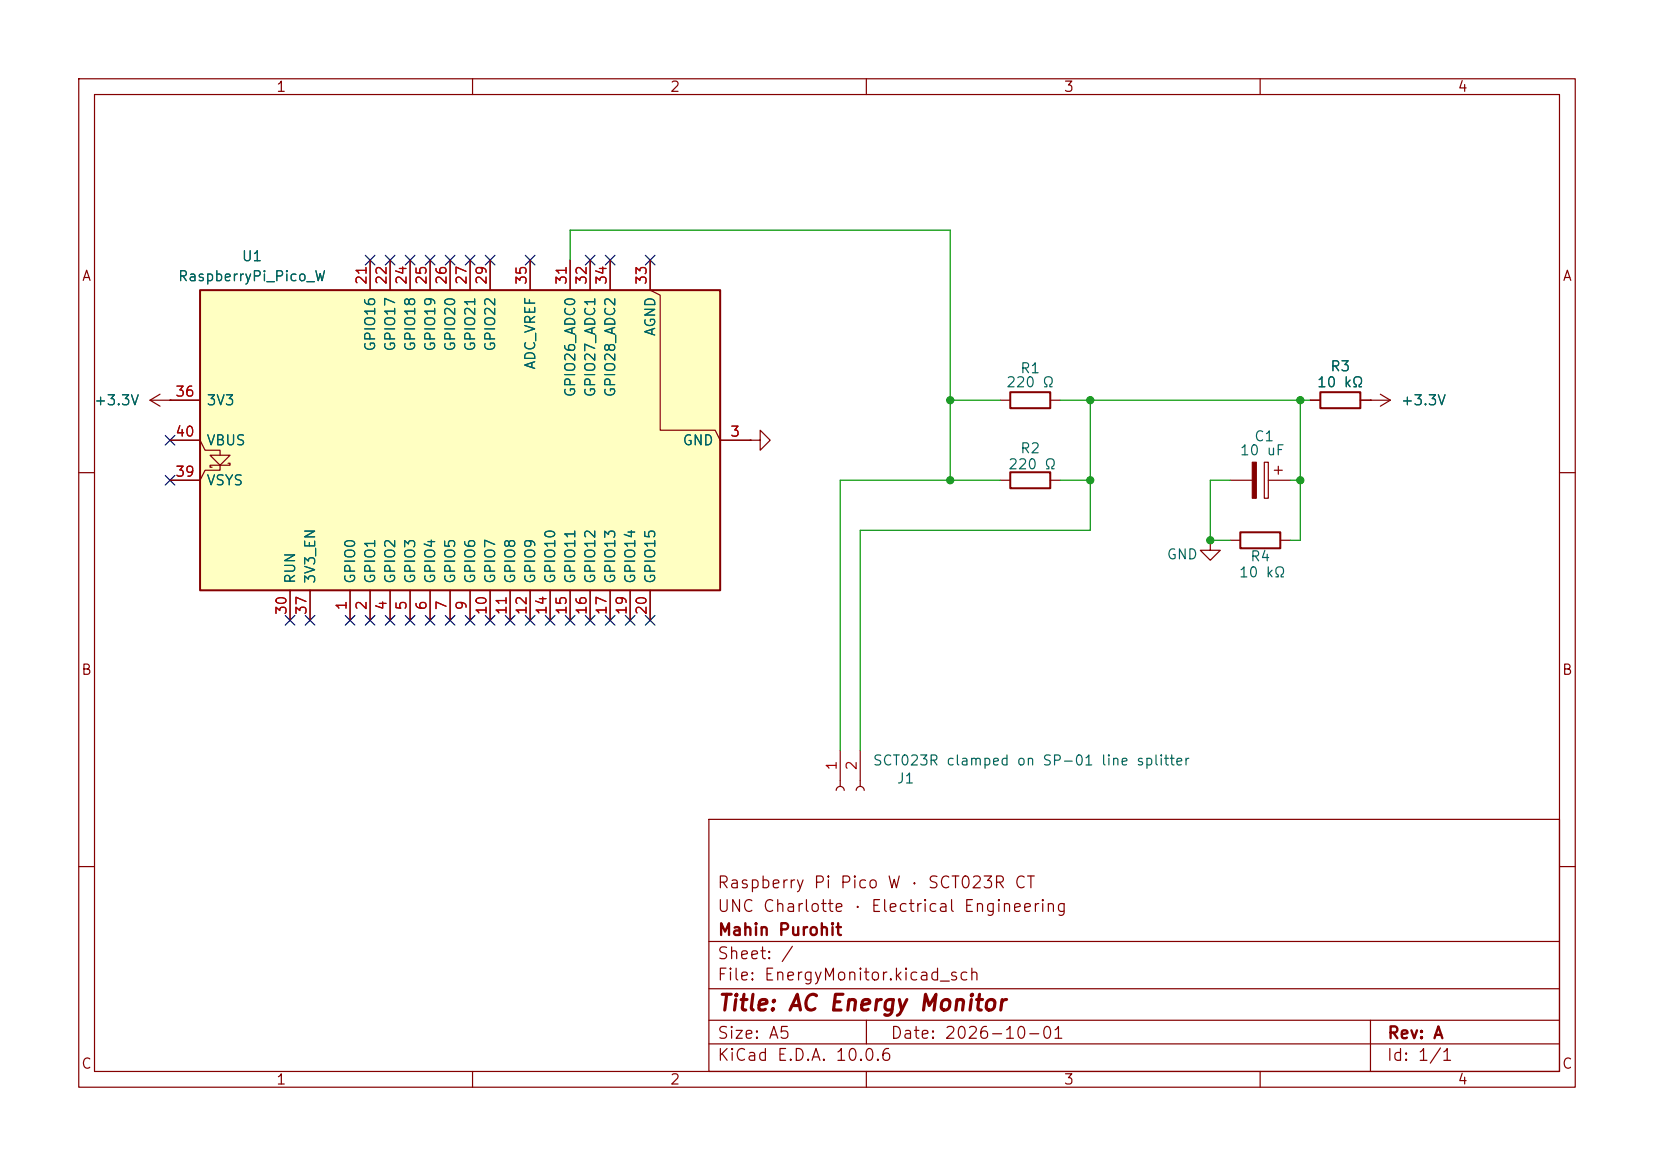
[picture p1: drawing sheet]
(kicad_sch
 (version 20260306)
 (generator "eeschema")
 (generator_version "10.0")
 (paper "A5")
 (title_block
  (title "AC Energy Monitor")
  (date "2026-10-01")
  (rev "A")
  (company "Mahin Purohit")
  (comment 1 "UNC Charlotte · Electrical Engineering")
  (comment 2 "Raspberry Pi Pico W · SCT023R CT "))
 (lib_symbols
  (symbol "Connector:Conn_01x02_Socket"
   (pin_names
    (offset 1.016) (hide yes)) (exclude_from_sim no) (in_bom yes) (on_board yes)
   (in_pos_files yes)
   (duplicate_pin_numbers_are_jumpers no)
   (property "Reference" "J" (at 0 2.54 0) (show_name no) (do_not_autoplace no) (effects (font (size 1.27 1.27))))
   (property "Value" "Conn_01x02_Socket" (at 0 -5.08 0) (show_name no) (do_not_autoplace no) (effects (font (size 1.27 1.27))))
   (property "Footprint" "" (at 0 0 0) (show_name no) (do_not_autoplace no) (hide yes) (effects (font (size 1.27 1.27))))
   (property "Datasheet" "" (at 0 0 0) (show_name no) (do_not_autoplace no) (hide yes) (effects (font (size 1.27 1.27))))
   (property "Description" "Generic connector, single row, 01x02, script generated" (at 0 0 0) (show_name no) (do_not_autoplace no) (hide yes) (effects (font (size 1.27 1.27))))
   (property "ki_locked" "" (at 0 0 0) (show_name no) (do_not_autoplace no) (effects (font (size 1.27 1.27))))
   (symbol "Conn_01x02_Socket_1_1"
    (polyline (pts (xy -1.27 0) (xy -0.508 0)) (stroke (width 0.1524) (type default)) (fill (type none)))
    (polyline (pts (xy -1.27 -2.54) (xy -0.508 -2.54)) (stroke (width 0.1524) (type default)) (fill (type none)))
    (arc (start 0 -0.508) (mid -0.5058 0) (end 0 0.508) (stroke (width 0.1524) (type default)) (fill (type none)))
    (arc (start 0 -3.048) (mid -0.5058 -2.54) (end 0 -2.032) (stroke (width 0.1524) (type default)) (fill (type none)))
    (pin passive line (at -5.08 0 0) (length 3.81) (name "Pin_1" (effects (font (size 1.27 1.27)))) (number "1" (effects (font (size 1.27 1.27)))))
    (pin passive line (at -5.08 -2.54 0) (length 3.81) (name "Pin_2" (effects (font (size 1.27 1.27)))) (number "2" (effects (font (size 1.27 1.27))))))
   (embedded_fonts no))
  (symbol "Device:C_Polarized"
   (pin_numbers (hide yes))
   (pin_names
    (offset 0.254)) (exclude_from_sim no) (in_bom yes) (on_board yes)
   (in_pos_files yes)
   (duplicate_pin_numbers_are_jumpers no)
   (property "Reference" "C" (at 0.635 2.54 0) (show_name no) (do_not_autoplace no) (effects (font (size 1.27 1.27)) (justify left)))
   (property "Value" "C_Polarized" (at 0.635 -2.54 0) (show_name no) (do_not_autoplace no) (effects (font (size 1.27 1.27)) (justify left)))
   (property "Footprint" "" (at 0.9652 -3.81 0) (show_name no) (do_not_autoplace no) (hide yes) (effects (font (size 1.27 1.27))))
   (property "Datasheet" "" (at 0 0 0) (show_name no) (do_not_autoplace no) (hide yes) (effects (font (size 1.27 1.27))))
   (property "Description" "Polarized capacitor" (at 0 0 0) (show_name no) (do_not_autoplace no) (hide yes) (effects (font (size 1.27 1.27))))
   (symbol "C_Polarized_0_1"
    (rectangle (start -2.286 0.508) (end 2.286 1.016) (stroke (width 0) (type default)) (fill (type none)))
    (polyline (pts (xy -1.778 2.286) (xy -0.762 2.286)) (stroke (width 0) (type default)) (fill (type none)))
    (polyline (pts (xy -1.27 2.794) (xy -1.27 1.778)) (stroke (width 0) (type default)) (fill (type none)))
    (rectangle (start 2.286 -0.508) (end -2.286 -1.016) (stroke (width 0) (type default)) (fill (type outline))))
   (symbol "C_Polarized_1_1"
    (pin passive line (at 0 3.81 270) (length 2.794) (name "" (effects (font (size 1.27 1.27)))) (number "1" (effects (font (size 1.27 1.27)))))
    (pin passive line (at 0 -3.81 90) (length 2.794) (name "" (effects (font (size 1.27 1.27)))) (number "2" (effects (font (size 1.27 1.27))))))
   (embedded_fonts no))
  (symbol "Device:R"
   (pin_numbers (hide yes))
   (pin_names
    (offset 0)) (exclude_from_sim no) (in_bom yes) (on_board yes)
   (in_pos_files yes)
   (duplicate_pin_numbers_are_jumpers no)
   (property "Reference" "R" (at 2.032 0 90) (show_name no) (do_not_autoplace no) (effects (font (size 1.27 1.27))))
   (property "Value" "R" (at 0 0 90) (show_name no) (do_not_autoplace no) (effects (font (size 1.27 1.27))))
   (property "Footprint" "" (at -1.778 0 90) (show_name no) (do_not_autoplace no) (hide yes) (effects (font (size 1.27 1.27))))
   (property "Datasheet" "" (at 0 0 0) (show_name no) (do_not_autoplace no) (hide yes) (effects (font (size 1.27 1.27))))
   (property "Description" "Resistor" (at 0 0 0) (show_name no) (do_not_autoplace no) (hide yes) (effects (font (size 1.27 1.27))))
   (symbol "R_0_1"
    (rectangle (start -1.016 -2.54) (end 1.016 2.54) (stroke (width 0.254) (type default)) (fill (type none))))
   (symbol "R_1_1"
    (pin passive line (at 0 3.81 270) (length 1.27) (name "" (effects (font (size 1.27 1.27)))) (number "1" (effects (font (size 1.27 1.27)))))
    (pin passive line (at 0 -3.81 90) (length 1.27) (name "" (effects (font (size 1.27 1.27)))) (number "2" (effects (font (size 1.27 1.27))))))
   (embedded_fonts no))
  (symbol "MCU_Module:RaspberryPi_Pico_W"
   (pin_names
    (offset 0.762)) (exclude_from_sim no) (in_bom yes) (on_board yes)
   (in_pos_files yes)
   (duplicate_pin_numbers_are_jumpers no)
   (property "Reference" "A" (at -19.05 35.56 0) (show_name no) (do_not_autoplace no) (effects (font (size 1.27 1.27)) (justify left)))
   (property "Value" "RaspberryPi_Pico_W" (at 7.62 35.56 0) (show_name no) (do_not_autoplace no) (effects (font (size 1.27 1.27)) (justify left)))
   (property "Footprint" "Module:RaspberryPi_Pico_W_SMD_HandSolder" (at 0 -46.99 0) (show_name no) (do_not_autoplace no) (hide yes) (effects (font (size 1.27 1.27))))
   (property "Datasheet" "https://datasheets.raspberrypi.com/picow/pico-w-datasheet.pdf" (at 0 -49.53 0) (show_name no) (do_not_autoplace no) (hide yes) (effects (font (size 1.27 1.27))))
   (property "Description" "Versatile and inexpensive wireless microcontroller module powered by RP2040 dual-core Arm Cortex-M0+ processor up to 133 MHz, 264kB SRAM, 2MB QSPI flash, Infineon CYW43439 2.4GHz 802.11n wireless LAN; also supports Raspberry Pi Pico 2 W" (at 0 -52.07 0) (show_name no) (do_not_autoplace no) (hide yes) (effects (font (size 1.27 1.27))))
   (symbol "RaspberryPi_Pico_W_0_1"
    (rectangle (start -19.05 34.29) (end 19.05 -31.75) (stroke (width 0.254) (type default)) (fill (type background)))
    (polyline (pts (xy -5.08 34.29) (xy -3.81 33.655) (xy -3.81 31.75) (xy -3.175 31.75)) (stroke (width 0) (type default)) (fill (type none)))
    (polyline (pts (xy -3.429 32.766) (xy -3.429 33.02) (xy -3.175 33.02) (xy -3.175 30.48) (xy -2.921 30.48) (xy -2.921 30.734)) (stroke (width 0) (type default)) (fill (type none)))
    (polyline (pts (xy -3.175 31.75) (xy -1.905 33.02) (xy -1.905 30.48) (xy -3.175 31.75)) (stroke (width 0) (type default)) (fill (type none)))
    (polyline (pts (xy 0 34.29) (xy -1.27 33.655) (xy -1.27 31.75) (xy -1.905 31.75)) (stroke (width 0) (type default)) (fill (type none)))
    (polyline (pts (xy 0 -31.75) (xy 1.27 -31.115) (xy 1.27 -24.13) (xy 18.415 -24.13) (xy 19.05 -22.86)) (stroke (width 0) (type default)) (fill (type none))))
   (symbol "RaspberryPi_Pico_W_1_1"
    (pin bidirectional line (at -22.86 15.24 0) (length 3.81) (name "GPIO0" (effects (font (size 1.27 1.27)))) (number "1" (effects (font (size 1.27 1.27))))
    (alternate "I2C0_SDA" bidirectional line)
    (alternate "PWM0_A" output line)
    (alternate "SPI0_RX" input line)
    (alternate "UART0_TX" output line)
    (alternate "USB_OVCUR_DET" input line))
    (pin bidirectional line (at -22.86 12.7 0) (length 3.81) (name "GPIO1" (effects (font (size 1.27 1.27)))) (number "2" (effects (font (size 1.27 1.27))))
    (alternate "I2C0_SCL" bidirectional clock)
    (alternate "PWM0_B" bidirectional line)
    (alternate "UART0_RX" input line)
    (alternate "USB_VBUS_DET" passive line)
    (alternate "~{SPI0_CSn}" bidirectional line))
    (pin power_out line (at 0 -35.56 90) (length 3.81) (name "GND" (effects (font (size 1.27 1.27)))) (number "3" (effects (font (size 1.27 1.27))))
    (alternate "GND_IN" power_in line))
    (pin bidirectional line (at -22.86 10.16 0) (length 3.81) (name "GPIO2" (effects (font (size 1.27 1.27)))) (number "4" (effects (font (size 1.27 1.27))))
    (alternate "I2C1_SDA" bidirectional line)
    (alternate "PWM1_A" output line)
    (alternate "SPI0_SCK" bidirectional clock)
    (alternate "UART0_CTS" input line)
    (alternate "USB_VBUS_EN" output line))
    (pin bidirectional line (at -22.86 7.62 0) (length 3.81) (name "GPIO3" (effects (font (size 1.27 1.27)))) (number "5" (effects (font (size 1.27 1.27))))
    (alternate "I2C1_SCL" bidirectional clock)
    (alternate "PWM1_B" bidirectional line)
    (alternate "SPI0_TX" output line)
    (alternate "UART0_RTS" output line)
    (alternate "USB_OVCUR_DET" input line))
    (pin bidirectional line (at -22.86 5.08 0) (length 3.81) (name "GPIO4" (effects (font (size 1.27 1.27)))) (number "6" (effects (font (size 1.27 1.27))))
    (alternate "I2C0_SDA" bidirectional line)
    (alternate "PWM2_A" output line)
    (alternate "SPI0_RX" input line)
    (alternate "UART1_TX" output line)
    (alternate "USB_VBUS_DET" input line))
    (pin bidirectional line (at -22.86 2.54 0) (length 3.81) (name "GPIO5" (effects (font (size 1.27 1.27)))) (number "7" (effects (font (size 1.27 1.27))))
    (alternate "I2C0_SCL" bidirectional clock)
    (alternate "PWM2_B" bidirectional line)
    (alternate "UART1_RX" input line)
    (alternate "USB_VBUS_EN" output line)
    (alternate "~{SPI0_CSn}" bidirectional line))
    (pin passive line (at 0 -35.56 90) (length 3.81) (hide yes) (name "GND" (effects (font (size 1.27 1.27)))) (number "8" (effects (font (size 1.27 1.27)))))
    (pin bidirectional line (at -22.86 0 0) (length 3.81) (name "GPIO6" (effects (font (size 1.27 1.27)))) (number "9" (effects (font (size 1.27 1.27))))
    (alternate "I2C1_SDA" bidirectional line)
    (alternate "PWM3_A" output line)
    (alternate "SPI0_SCK" bidirectional clock)
    (alternate "UART1_CTS" input line)
    (alternate "USB_OVCUR_DET" input line))
    (pin bidirectional line (at -22.86 -2.54 0) (length 3.81) (name "GPIO7" (effects (font (size 1.27 1.27)))) (number "10" (effects (font (size 1.27 1.27))))
    (alternate "I2C1_SCL" bidirectional clock)
    (alternate "PWM3_B" bidirectional line)
    (alternate "SPI0_TX" output line)
    (alternate "UART1_RTS" output line)
    (alternate "USB_VBUS_DET" input line))
    (pin bidirectional line (at -22.86 -5.08 0) (length 3.81) (name "GPIO8" (effects (font (size 1.27 1.27)))) (number "11" (effects (font (size 1.27 1.27))))
    (alternate "I2C0_SDA" bidirectional line)
    (alternate "PWM4_A" output line)
    (alternate "SPI1_RX" input line)
    (alternate "UART1_TX" output line)
    (alternate "USB_VBUS_EN" output line))
    (pin bidirectional line (at -22.86 -7.62 0) (length 3.81) (name "GPIO9" (effects (font (size 1.27 1.27)))) (number "12" (effects (font (size 1.27 1.27))))
    (alternate "I2C0_SCL" bidirectional clock)
    (alternate "PWM4_B" bidirectional line)
    (alternate "UART1_RX" input line)
    (alternate "USB_OVCUR_DET" input line)
    (alternate "~{SPI1_CSn}" bidirectional line))
    (pin passive line (at 0 -35.56 90) (length 3.81) (hide yes) (name "GND" (effects (font (size 1.27 1.27)))) (number "13" (effects (font (size 1.27 1.27)))))
    (pin bidirectional line (at -22.86 -10.16 0) (length 3.81) (name "GPIO10" (effects (font (size 1.27 1.27)))) (number "14" (effects (font (size 1.27 1.27))))
    (alternate "I2C1_SDA" bidirectional line)
    (alternate "PWM5_A" output line)
    (alternate "SPI1_SCK" bidirectional clock)
    (alternate "UART1_CTS" input line)
    (alternate "USB_VBUS_DET" input line))
    (pin bidirectional line (at -22.86 -12.7 0) (length 3.81) (name "GPIO11" (effects (font (size 1.27 1.27)))) (number "15" (effects (font (size 1.27 1.27))))
    (alternate "I2C1_SCL" bidirectional clock)
    (alternate "PWM5_B" bidirectional line)
    (alternate "SPI1_TX" output line)
    (alternate "UART1_RTS" output line)
    (alternate "USB_VBUS_EN" output line))
    (pin bidirectional line (at -22.86 -15.24 0) (length 3.81) (name "GPIO12" (effects (font (size 1.27 1.27)))) (number "16" (effects (font (size 1.27 1.27))))
    (alternate "I2C0_SDA" bidirectional line)
    (alternate "PWM6_A" output line)
    (alternate "SPI1_RX" input line)
    (alternate "UART0_TX" output line)
    (alternate "USB_OVCUR_DET" input line))
    (pin bidirectional line (at -22.86 -17.78 0) (length 3.81) (name "GPIO13" (effects (font (size 1.27 1.27)))) (number "17" (effects (font (size 1.27 1.27))))
    (alternate "I2C0_SCL" bidirectional clock)
    (alternate "PWM6_B" bidirectional line)
    (alternate "UART0_RX" input line)
    (alternate "USB_VBUS_DET" input line)
    (alternate "~{SPI1_CSn}" bidirectional line))
    (pin passive line (at 0 -35.56 90) (length 3.81) (hide yes) (name "GND" (effects (font (size 1.27 1.27)))) (number "18" (effects (font (size 1.27 1.27)))))
    (pin bidirectional line (at -22.86 -20.32 0) (length 3.81) (name "GPIO14" (effects (font (size 1.27 1.27)))) (number "19" (effects (font (size 1.27 1.27))))
    (alternate "I2C1_SDA" bidirectional line)
    (alternate "PWM7_A" output line)
    (alternate "SPI1_SCK" bidirectional clock)
    (alternate "UART0_CTS" input line)
    (alternate "USB_VBUS_EN" output line))
    (pin bidirectional line (at -22.86 -22.86 0) (length 3.81) (name "GPIO15" (effects (font (size 1.27 1.27)))) (number "20" (effects (font (size 1.27 1.27))))
    (alternate "I2C1_SCL" bidirectional clock)
    (alternate "PWM7_B" bidirectional line)
    (alternate "SPI1_TX" output line)
    (alternate "UART0_RTS" output line)
    (alternate "USB_OVCUR_DET" input line))
    (pin bidirectional line (at 22.86 12.7 180) (length 3.81) (name "GPIO16" (effects (font (size 1.27 1.27)))) (number "21" (effects (font (size 1.27 1.27))))
    (alternate "I2C0_SDA" bidirectional line)
    (alternate "PWM0_A" output line)
    (alternate "SPI0_RX" input line)
    (alternate "UART0_TX" output line)
    (alternate "USB_VBUS_DET" input line))
    (pin bidirectional line (at 22.86 10.16 180) (length 3.81) (name "GPIO17" (effects (font (size 1.27 1.27)))) (number "22" (effects (font (size 1.27 1.27))))
    (alternate "I2C0_SCL" bidirectional clock)
    (alternate "PWM0_B" bidirectional line)
    (alternate "UART0_RX" input line)
    (alternate "USB_VBUS_EN" output line)
    (alternate "~{SPI0_CSn}" bidirectional line))
    (pin passive line (at 0 -35.56 90) (length 3.81) (hide yes) (name "GND" (effects (font (size 1.27 1.27)))) (number "23" (effects (font (size 1.27 1.27)))))
    (pin bidirectional line (at 22.86 7.62 180) (length 3.81) (name "GPIO18" (effects (font (size 1.27 1.27)))) (number "24" (effects (font (size 1.27 1.27))))
    (alternate "I2C1_SDA" bidirectional line)
    (alternate "PWM1_A" output line)
    (alternate "SPI0_SCK" bidirectional clock)
    (alternate "UART0_CTS" input line)
    (alternate "USB_OVCUR_DET" input line))
    (pin bidirectional line (at 22.86 5.08 180) (length 3.81) (name "GPIO19" (effects (font (size 1.27 1.27)))) (number "25" (effects (font (size 1.27 1.27))))
    (alternate "I2C1_SCL" bidirectional clock)
    (alternate "PWM1_B" bidirectional line)
    (alternate "SPI0_TX" output line)
    (alternate "UART0_RTS" output line)
    (alternate "USB_VBUS_DET" input line))
    (pin bidirectional line (at 22.86 2.54 180) (length 3.81) (name "GPIO20" (effects (font (size 1.27 1.27)))) (number "26" (effects (font (size 1.27 1.27))))
    (alternate "CLOCK_GPIN0" input clock)
    (alternate "I2C0_SDA" bidirectional line)
    (alternate "PWM2_A" output line)
    (alternate "SPI0_RX" input line)
    (alternate "UART1_TX" output line)
    (alternate "USB_VBUS_EN" output line))
    (pin bidirectional line (at 22.86 0 180) (length 3.81) (name "GPIO21" (effects (font (size 1.27 1.27)))) (number "27" (effects (font (size 1.27 1.27))))
    (alternate "CLOCK_GPOUT0" output clock)
    (alternate "I2C0_SCL" bidirectional clock)
    (alternate "PWM2_B" bidirectional line)
    (alternate "UART1_RX" input line)
    (alternate "USB_OVCUR_DET" input line)
    (alternate "~{SPI0_CSn}" bidirectional line))
    (pin passive line (at 0 -35.56 90) (length 3.81) (hide yes) (name "GND" (effects (font (size 1.27 1.27)))) (number "28" (effects (font (size 1.27 1.27)))))
    (pin bidirectional line (at 22.86 -2.54 180) (length 3.81) (name "GPIO22" (effects (font (size 1.27 1.27)))) (number "29" (effects (font (size 1.27 1.27))))
    (alternate "CLOCK_GPIN1" input clock)
    (alternate "I2C1_SDA" bidirectional line)
    (alternate "PWM3_A" output line)
    (alternate "SPI0_SCK" bidirectional clock)
    (alternate "UART1_CTS" input line)
    (alternate "USB_VBUS_DET" input line))
    (pin passive line (at -22.86 22.86 0) (length 3.81) (name "RUN" (effects (font (size 1.27 1.27)))) (number "30" (effects (font (size 1.27 1.27))))
    (alternate "~{RESET}" passive line))
    (pin bidirectional line (at 22.86 -12.7 180) (length 3.81) (name "GPIO26_ADC0" (effects (font (size 1.27 1.27)))) (number "31" (effects (font (size 1.27 1.27))))
    (alternate "ADC0" input line)
    (alternate "GPIO26" bidirectional line)
    (alternate "I2C1_SDA" bidirectional line)
    (alternate "PWM5_A" output line)
    (alternate "SPI1_SCK" bidirectional clock)
    (alternate "UART1_CTS" input line)
    (alternate "USB_VBUS_EN" output line))
    (pin bidirectional line (at 22.86 -15.24 180) (length 3.81) (name "GPIO27_ADC1" (effects (font (size 1.27 1.27)))) (number "32" (effects (font (size 1.27 1.27))))
    (alternate "ADC1" input line)
    (alternate "GPIO27" bidirectional line)
    (alternate "I2C1_SCL" bidirectional clock)
    (alternate "PWM5_B" bidirectional line)
    (alternate "SPI1_TX" output line)
    (alternate "UART1_RTS" output line)
    (alternate "USB_OVCUR_DET" input line))
    (pin power_out line (at 22.86 -22.86 180) (length 3.81) (name "AGND" (effects (font (size 1.27 1.27)))) (number "33" (effects (font (size 1.27 1.27))))
    (alternate "GND" passive line))
    (pin bidirectional line (at 22.86 -17.78 180) (length 3.81) (name "GPIO28_ADC2" (effects (font (size 1.27 1.27)))) (number "34" (effects (font (size 1.27 1.27))))
    (alternate "ADC2" input line)
    (alternate "GPIO28" bidirectional line)
    (alternate "I2C0_SDA" bidirectional line)
    (alternate "PWM6_A" output line)
    (alternate "SPI1_RX" input line)
    (alternate "UART0_TX" output line)
    (alternate "USB_VBUS_DET" input line))
    (pin power_in line (at 22.86 -7.62 180) (length 3.81) (name "ADC_VREF" (effects (font (size 1.27 1.27)))) (number "35" (effects (font (size 1.27 1.27)))))
    (pin power_out line (at 5.08 38.1 270) (length 3.81) (name "3V3" (effects (font (size 1.27 1.27)))) (number "36" (effects (font (size 1.27 1.27)))))
    (pin passive line (at -22.86 20.32 0) (length 3.81) (name "3V3_EN" (effects (font (size 1.27 1.27)))) (number "37" (effects (font (size 1.27 1.27))))
    (alternate "~{3V3_DISABLE}" passive line))
    (pin passive line (at 0 -35.56 90) (length 3.81) (hide yes) (name "GND" (effects (font (size 1.27 1.27)))) (number "38" (effects (font (size 1.27 1.27)))))
    (pin power_in line (at -5.08 38.1 270) (length 3.81) (name "VSYS" (effects (font (size 1.27 1.27)))) (number "39" (effects (font (size 1.27 1.27))))
    (alternate "VSYS_OUT" power_out line))
    (pin power_out line (at 0 38.1 270) (length 3.81) (name "VBUS" (effects (font (size 1.27 1.27)))) (number "40" (effects (font (size 1.27 1.27))))
    (alternate "VBUS_IN" power_in line)))
   (embedded_fonts no))
  (symbol "power:+3.3V"
   (power global)
   (pin_numbers (hide yes))
   (pin_names
    (offset 0) (hide yes)) (exclude_from_sim no) (in_bom yes) (on_board yes)
   (in_pos_files yes)
   (duplicate_pin_numbers_are_jumpers no)
   (property "Reference" "#PWR" (at 0 -3.81 0) (show_name no) (do_not_autoplace no) (hide yes) (effects (font (size 1.27 1.27))))
   (property "Value" "+3.3V" (at 0 3.556 0) (show_name no) (do_not_autoplace no) (effects (font (size 1.27 1.27))))
   (property "Footprint" "" (at 0 0 0) (show_name no) (do_not_autoplace no) (hide yes) (effects (font (size 1.27 1.27))))
   (property "Datasheet" "" (at 0 0 0) (show_name no) (do_not_autoplace no) (hide yes) (effects (font (size 1.27 1.27))))
   (property "Description" "Power symbol creates a global label with name \"+3.3V\"" (at 0 0 0) (show_name no) (do_not_autoplace no) (hide yes) (effects (font (size 1.27 1.27))))
   (symbol "+3.3V_0_1"
    (polyline (pts (xy -0.762 1.27) (xy 0 2.54)) (stroke (width 0) (type default)) (fill (type none)))
    (polyline (pts (xy 0 2.54) (xy 0.762 1.27)) (stroke (width 0) (type default)) (fill (type none)))
    (polyline (pts (xy 0 0) (xy 0 2.54)) (stroke (width 0) (type default)) (fill (type none))))
   (symbol "+3.3V_1_1"
    (pin power_in line (at 0 0 90) (length 0) (name "" (effects (font (size 1.27 1.27)))) (number "1" (effects (font (size 1.27 1.27))))))
   (embedded_fonts no))
  (symbol "power:GND"
   (power global)
   (pin_numbers (hide yes))
   (pin_names
    (offset 0) (hide yes)) (exclude_from_sim no) (in_bom yes) (on_board yes)
   (in_pos_files yes)
   (duplicate_pin_numbers_are_jumpers no)
   (property "Reference" "#PWR" (at 0 -6.35 0) (show_name no) (do_not_autoplace no) (hide yes) (effects (font (size 1.27 1.27))))
   (property "Value" "GND" (at 0 -3.81 0) (show_name no) (do_not_autoplace no) (effects (font (size 1.27 1.27))))
   (property "Footprint" "" (at 0 0 0) (show_name no) (do_not_autoplace no) (hide yes) (effects (font (size 1.27 1.27))))
   (property "Datasheet" "" (at 0 0 0) (show_name no) (do_not_autoplace no) (hide yes) (effects (font (size 1.27 1.27))))
   (property "Description" "Power symbol creates a global label with name \"GND\" , ground" (at 0 0 0) (show_name no) (do_not_autoplace no) (hide yes) (effects (font (size 1.27 1.27))))
   (symbol "GND_0_1"
    (polyline (pts (xy 0 0) (xy 0 -1.27) (xy 1.27 -1.27) (xy 0 -2.54) (xy -1.27 -1.27) (xy 0 -1.27)) (stroke (width 0) (type default)) (fill (type none))))
   (symbol "GND_1_1"
    (pin power_in line (at 0 0 270) (length 0) (name "" (effects (font (size 1.27 1.27)))) (number "1" (effects (font (size 1.27 1.27))))))
   (embedded_fonts no))
  (symbol "power:GND1"
   (power global)
   (pin_numbers (hide yes))
   (pin_names
    (offset 0) (hide yes)) (exclude_from_sim no) (in_bom yes) (on_board yes)
   (in_pos_files yes)
   (duplicate_pin_numbers_are_jumpers no)
   (property "Reference" "#PWR" (at 0 -6.35 0) (show_name no) (do_not_autoplace no) (hide yes) (effects (font (size 1.27 1.27))))
   (property "Value" "GND1" (at 0 -3.81 0) (show_name no) (do_not_autoplace no) (effects (font (size 1.27 1.27))))
   (property "Footprint" "" (at 0 0 0) (show_name no) (do_not_autoplace no) (hide yes) (effects (font (size 1.27 1.27))))
   (property "Datasheet" "" (at 0 0 0) (show_name no) (do_not_autoplace no) (hide yes) (effects (font (size 1.27 1.27))))
   (property "Description" "Power symbol creates a global label with name \"GND1\" , ground" (at 0 0 0) (show_name no) (do_not_autoplace no) (hide yes) (effects (font (size 1.27 1.27))))
   (symbol "GND1_0_1"
    (polyline (pts (xy 0 0) (xy 0 -1.27) (xy 1.27 -1.27) (xy 0 -2.54) (xy -1.27 -1.27) (xy 0 -1.27)) (stroke (width 0) (type default)) (fill (type none))))
   (symbol "GND1_1_1"
    (pin power_in line (at 0 0 270) (length 0) (name "" (effects (font (size 1.27 1.27)))) (number "1" (effects (font (size 1.27 1.27))))))
   (embedded_fonts no)))
 (junction
  (at 165.1 50.8)
  (diameter 0)
  (color 0 0 0 0))
 (junction
  (at 120.65 50.8)
  (diameter 0)
  (color 0 0 0 0))
 (junction
  (at 153.67 68.58)
  (diameter 0)
  (color 0 0 0 0))
 (junction
  (at 138.43 50.8)
  (diameter 0)
  (color 0 0 0 0))
 (junction
  (at 138.43 60.96)
  (diameter 0)
  (color 0 0 0 0))
 (junction
  (at 120.65 60.96)
  (diameter 0)
  (color 0 0 0 0))
 (junction
  (at 165.1 60.96)
  (diameter 0)
  (color 0 0 0 0))
 (no_connect
  (at 77.47 33.02))
 (no_connect
  (at 49.53 33.02))
 (no_connect
  (at 52.07 33.02))
 (no_connect
  (at 21.59 60.96))
 (no_connect
  (at 62.23 33.02))
 (no_connect
  (at 21.59 55.88))
 (no_connect
  (at 69.85 78.74))
 (no_connect
  (at 54.61 33.02))
 (no_connect
  (at 57.15 78.74))
 (no_connect
  (at 49.53 78.74))
 (no_connect
  (at 67.31 33.02))
 (no_connect
  (at 59.69 33.02))
 (no_connect
  (at 80.01 78.74))
 (no_connect
  (at 62.23 78.74))
 (no_connect
  (at 72.39 78.74))
 (no_connect
  (at 77.47 78.74))
 (no_connect
  (at 57.15 33.02))
 (no_connect
  (at 52.07 78.74))
 (no_connect
  (at 54.61 78.74))
 (no_connect
  (at 74.93 33.02))
 (no_connect
  (at 44.45 78.74))
 (no_connect
  (at 36.83 78.74))
 (no_connect
  (at 82.55 78.74))
 (no_connect
  (at 64.77 78.74))
 (no_connect
  (at 82.55 33.02))
 (no_connect
  (at 67.31 78.74))
 (no_connect
  (at 46.99 33.02))
 (no_connect
  (at 39.37 78.74))
 (no_connect
  (at 74.93 78.74))
 (no_connect
  (at 59.69 78.74))
 (no_connect
  (at 46.99 78.74))
 (wire
  (pts (xy 165.1 50.8) (xy 166.37 50.8))
  (stroke (width 0) (type default)))
 (wire
  (pts (xy 163.83 60.96) (xy 165.1 60.96))
  (stroke (width 0) (type default)))
 (wire
  (pts (xy 120.65 60.96) (xy 127 60.96))
  (stroke (width 0) (type default)))
 (wire
  (pts (xy 109.22 67.31) (xy 138.43 67.31))
  (stroke (width 0) (type default)))
 (wire
  (pts (xy 120.65 29.21) (xy 72.39 29.21))
  (stroke (width 0) (type default)))
 (wire
  (pts (xy 134.62 50.8) (xy 138.43 50.8))
  (stroke (width 0) (type default)))
 (wire
  (pts (xy 72.39 29.21) (xy 72.39 33.02))
  (stroke (width 0) (type default)))
 (wire
  (pts (xy 138.43 50.8) (xy 165.1 50.8))
  (stroke (width 0) (type default)))
 (wire
  (pts (xy 156.21 68.58) (xy 153.67 68.58))
  (stroke (width 0) (type default)))
 (wire
  (pts (xy 120.65 29.21) (xy 120.65 60.96))
  (stroke (width 0) (type default)))
 (wire
  (pts (xy 109.22 67.31) (xy 109.22 95.25))
  (stroke (width 0) (type default)))
 (wire
  (pts (xy 106.68 60.96) (xy 120.65 60.96))
  (stroke (width 0) (type default)))
 (wire
  (pts (xy 165.1 50.8) (xy 165.1 68.58))
  (stroke (width 0) (type default)))
 (wire
  (pts (xy 163.83 68.58) (xy 165.1 68.58))
  (stroke (width 0) (type default)))
 (wire
  (pts (xy 127 50.8) (xy 120.65 50.8))
  (stroke (width 0) (type default)))
 (wire
  (pts (xy 156.21 60.96) (xy 153.67 60.96))
  (stroke (width 0) (type default)))
 (wire
  (pts (xy 134.62 60.96) (xy 138.43 60.96))
  (stroke (width 0) (type default)))
 (wire
  (pts (xy 138.43 50.8) (xy 138.43 60.96))
  (stroke (width 0) (type default)))
 (wire
  (pts (xy 106.68 60.96) (xy 106.68 95.25))
  (stroke (width 0) (type default)))
 (wire
  (pts (xy 138.43 67.31) (xy 138.43 60.96))
  (stroke (width 0) (type default)))
 (wire
  (pts (xy 153.67 60.96) (xy 153.67 68.58))
  (stroke (width 0) (type default)))
 (symbol
  (lib_id "MCU_Module:RaspberryPi_Pico_W")
  (at 59.69 55.88 90)
  (unit 1)
  (body_style 1)
  (exclude_from_sim no)
  (in_bom yes)
  (on_board yes)
  (in_pos_files yes)
  (dnp no)
  (property "Reference" "U1" (at 32.004 32.512 90) (show_name no) (do_not_autoplace no) (effects (font (size 1.27 1.27))))
  (property "Value" "RaspberryPi_Pico_W" (at 32.004 35.052 90) (show_name no) (do_not_autoplace no) (effects (font (size 1.27 1.27))))
  (property "Footprint" "Module:RaspberryPi_Pico_W_SMD_HandSolder" (at 106.68 55.88 0) (hide yes) (show_name no) (do_not_autoplace no) (effects (font (size 1.27 1.27))))
  (property "Datasheet" "https://datasheets.raspberrypi.com/picow/pico-w-datasheet.pdf" (at 109.22 55.88 0) (hide yes) (show_name no) (do_not_autoplace no) (effects (font (size 1.27 1.27))))
  (property "Description" "Versatile and inexpensive wireless microcontroller module powered by RP2040 dual-core Arm Cortex-M0+ processor up to 133 MHz, 264kB SRAM, 2MB QSPI flash, Infineon CYW43439 2.4GHz 802.11n wireless LAN; also supports Raspberry Pi Pico 2 W" (at 111.76 55.88 0) (hide yes) (show_name no) (do_not_autoplace no) (effects (font (size 1.27 1.27))))
  (pin "1")
  (pin "5")
  (pin "3")
  (pin "6")
  (pin "2")
  (pin "4")
  (pin "10")
  (pin "11")
  (pin "13")
  (pin "7")
  (pin "12")
  (pin "8")
  (pin "9")
  (pin "15")
  (pin "29")
  (pin "21")
  (pin "40")
  (pin "39")
  (pin "36")
  (pin "38")
  (pin "31")
  (pin "17")
  (pin "27")
  (pin "32")
  (pin "20")
  (pin "26")
  (pin "35")
  (pin "18")
  (pin "23")
  (pin "14")
  (pin "25")
  (pin "37")
  (pin "24")
  (pin "28")
  (pin "16")
  (pin "19")
  (pin "30")
  (pin "34")
  (pin "22")
  (pin "33"))
 (symbol
  (lib_id "Device:C_Polarized")
  (at 160.02 60.96 270)
  (unit 1)
  (body_style 1)
  (exclude_from_sim no)
  (in_bom yes)
  (on_board yes)
  (in_pos_files yes)
  (dnp no)
  (property "Reference" "C1" (at 160.528 55.372 90) (show_name no) (do_not_autoplace no) (effects (font (size 1.27 1.27))))
  (property "Value" "10 uF" (at 160.274 57.15 90) (show_name no) (do_not_autoplace no) (effects (font (size 1.27 1.27))))
  (property "Footprint" "" (at 156.21 61.9252 0) (hide yes) (show_name no) (do_not_autoplace no) (effects (font (size 1.27 1.27))))
  (property "Datasheet" "" (at 160.02 60.96 0) (hide yes) (show_name no) (do_not_autoplace no) (effects (font (size 1.27 1.27))))
  (property "Description" "Polarized capacitor" (at 160.02 60.96 0) (hide yes) (show_name no) (do_not_autoplace no) (effects (font (size 1.27 1.27))))
  (pin "1")
  (pin "2"))
 (symbol
  (lib_id "power:GND")
  (at 95.25 55.88 90)
  (unit 1)
  (body_style 1)
  (exclude_from_sim no)
  (in_bom yes)
  (on_board yes)
  (in_pos_files yes)
  (dnp no)
  (fields_autoplaced yes)
  (property "Reference" "#PWR01" (at 101.6 55.88 0) (hide yes) (show_name no) (do_not_autoplace no) (effects (font (size 1.27 1.27))))
  (property "Value" "GND" (at 99.06 55.8799 90) (hide yes) (show_name no) (do_not_autoplace no) (effects (font (size 1.27 1.27)) (justify right)))
  (property "Footprint" "" (at 95.25 55.88 0) (hide yes) (show_name no) (do_not_autoplace no) (effects (font (size 1.27 1.27))))
  (property "Datasheet" "" (at 95.25 55.88 0) (hide yes) (show_name no) (do_not_autoplace no) (effects (font (size 1.27 1.27))))
  (property "Description" "Power symbol creates a global label with name \"GND\" , ground" (at 95.25 55.88 0) (hide yes) (show_name no) (do_not_autoplace no) (effects (font (size 1.27 1.27))))
  (pin "1"))
 (symbol
  (lib_id "power:+3.3V")
  (at 21.59 50.8 90)
  (unit 1)
  (body_style 1)
  (exclude_from_sim no)
  (in_bom yes)
  (on_board yes)
  (in_pos_files yes)
  (dnp no)
  (fields_autoplaced yes)
  (property "Reference" "#PWR02" (at 25.4 50.8 0) (hide yes) (show_name no) (do_not_autoplace no) (effects (font (size 1.27 1.27))))
  (property "Value" "+3.3V" (at 17.78 50.7999 90) (show_name no) (do_not_autoplace no) (effects (font (size 1.27 1.27)) (justify left)))
  (property "Footprint" "" (at 21.59 50.8 0) (hide yes) (show_name no) (do_not_autoplace no) (effects (font (size 1.27 1.27))))
  (property "Datasheet" "" (at 21.59 50.8 0) (hide yes) (show_name no) (do_not_autoplace no) (effects (font (size 1.27 1.27))))
  (property "Description" "Power symbol creates a global label with name \"+3.3V\"" (at 21.59 50.8 0) (hide yes) (show_name no) (do_not_autoplace no) (effects (font (size 1.27 1.27))))
  (pin "1"))
 (symbol
  (lib_id "power:+3.3V")
  (at 173.99 50.8 270)
  (unit 1)
  (body_style 1)
  (exclude_from_sim no)
  (in_bom yes)
  (on_board yes)
  (in_pos_files yes)
  (dnp no)
  (fields_autoplaced yes)
  (property "Reference" "#PWR05" (at 170.18 50.8 0) (hide yes) (show_name no) (do_not_autoplace no) (effects (font (size 1.27 1.27))))
  (property "Value" "+3.3V" (at 177.8 50.7999 90) (show_name no) (do_not_autoplace no) (effects (font (size 1.27 1.27)) (justify left)))
  (property "Footprint" "" (at 173.99 50.8 0) (hide yes) (show_name no) (do_not_autoplace no) (effects (font (size 1.27 1.27))))
  (property "Datasheet" "" (at 173.99 50.8 0) (hide yes) (show_name no) (do_not_autoplace no) (effects (font (size 1.27 1.27))))
  (property "Description" "Power symbol creates a global label with name \"+3.3V\"" (at 173.99 50.8 0) (hide yes) (show_name no) (do_not_autoplace no) (effects (font (size 1.27 1.27))))
  (pin "1"))
 (symbol
  (lib_id "Device:R")
  (at 160.02 68.58 270)
  (unit 1)
  (body_style 1)
  (exclude_from_sim no)
  (in_bom yes)
  (on_board yes)
  (in_pos_files yes)
  (dnp no)
  (property "Reference" "R4" (at 160.02 70.612 90) (show_name no) (do_not_autoplace no) (effects (font (size 1.27 1.27))))
  (property "Value" "10 kΩ" (at 160.274 72.644 90) (show_name no) (do_not_autoplace no) (effects (font (size 1.27 1.27))))
  (property "Footprint" "Module:RaspberryPi_Pico_W_SMD_HandSolder" (at 160.02 66.802 90) (hide yes) (show_name no) (do_not_autoplace no) (effects (font (size 1.27 1.27))))
  (property "Datasheet" "" (at 160.02 68.58 0) (hide yes) (show_name no) (do_not_autoplace no) (effects (font (size 1.27 1.27))))
  (property "Description" "Resistor" (at 160.02 68.58 0) (hide yes) (show_name no) (do_not_autoplace no) (effects (font (size 1.27 1.27))))
  (pin "2")
  (pin "1"))
 (symbol
  (lib_id "Device:R")
  (at 130.81 50.8 270)
  (unit 1)
  (body_style 1)
  (exclude_from_sim no)
  (in_bom yes)
  (on_board yes)
  (in_pos_files yes)
  (dnp no)
  (property "Reference" "R1" (at 130.81 46.736 90) (show_name no) (do_not_autoplace no) (effects (font (size 1.27 1.27))))
  (property "Value" "220 Ω" (at 130.81 48.514 90) (show_name no) (do_not_autoplace no) (effects (font (size 1.27 1.27))))
  (property "Footprint" "Module:RaspberryPi_Pico_W_SMD_HandSolder" (at 130.81 49.022 90) (hide yes) (show_name no) (do_not_autoplace no) (effects (font (size 1.27 1.27))))
  (property "Datasheet" "" (at 130.81 50.8 0) (hide yes) (show_name no) (do_not_autoplace no) (effects (font (size 1.27 1.27))))
  (property "Description" "Resistor" (at 130.81 50.8 0) (hide yes) (show_name no) (do_not_autoplace no) (effects (font (size 1.27 1.27))))
  (pin "2")
  (pin "1"))
 (symbol
  (lib_id "power:GND1")
  (at 153.67 68.58 0)
  (unit 1)
  (body_style 1)
  (exclude_from_sim no)
  (in_bom yes)
  (on_board yes)
  (in_pos_files yes)
  (dnp no)
  (property "Reference" "#PWR04" (at 153.67 74.93 0) (hide yes) (show_name no) (do_not_autoplace no) (effects (font (size 1.27 1.27))))
  (property "Value" "GND" (at 150.114 70.358 0) (show_name no) (do_not_autoplace no) (effects (font (size 1.27 1.27))))
  (property "Footprint" "" (at 153.67 68.58 0) (hide yes) (show_name no) (do_not_autoplace no) (effects (font (size 1.27 1.27))))
  (property "Datasheet" "" (at 153.67 68.58 0) (hide yes) (show_name no) (do_not_autoplace no) (effects (font (size 1.27 1.27))))
  (property "Description" "Power symbol creates a global label with name \"GND1\" , ground" (at 153.67 68.58 0) (hide yes) (show_name no) (do_not_autoplace no) (effects (font (size 1.27 1.27))))
  (pin "1"))
 (symbol
  (lib_id "Device:R")
  (at 130.81 60.96 270)
  (unit 1)
  (body_style 1)
  (exclude_from_sim no)
  (in_bom yes)
  (on_board yes)
  (in_pos_files yes)
  (dnp no)
  (property "Reference" "R2" (at 130.81 56.896 90) (show_name no) (do_not_autoplace no) (effects (font (size 1.27 1.27))))
  (property "Value" "220 Ω" (at 131.064 58.928 90) (show_name no) (do_not_autoplace no) (effects (font (size 1.27 1.27))))
  (property "Footprint" "Module:RaspberryPi_Pico_W_SMD_HandSolder" (at 130.81 59.182 90) (hide yes) (show_name no) (do_not_autoplace no) (effects (font (size 1.27 1.27))))
  (property "Datasheet" "" (at 130.81 60.96 0) (hide yes) (show_name no) (do_not_autoplace no) (effects (font (size 1.27 1.27))))
  (property "Description" "Resistor" (at 130.81 60.96 0) (hide yes) (show_name no) (do_not_autoplace no) (effects (font (size 1.27 1.27))))
  (pin "2")
  (pin "1"))
 (symbol
  (lib_id "Connector:Conn_01x02_Socket")
  (at 106.68 100.33 90)
  (mirror x)
  (unit 1)
  (body_style 1)
  (exclude_from_sim no)
  (in_bom yes)
  (on_board yes)
  (in_pos_files yes)
  (dnp no)
  (property "Reference" "J1" (at 113.792 98.806 90) (show_name no) (do_not_autoplace no) (effects (font (size 1.27 1.27)) (justify right)))
  (property "Value" "SCT023R clamped on SP-01 line splitter" (at 110.744 96.52 90) (show_name no) (do_not_autoplace no) (effects (font (size 1.27 1.27)) (justify right)))
  (property "Footprint" "" (at 106.68 100.33 0) (hide yes) (show_name no) (do_not_autoplace no) (effects (font (size 1.27 1.27))))
  (property "Datasheet" "" (at 106.68 100.33 0) (hide yes) (show_name no) (do_not_autoplace no) (effects (font (size 1.27 1.27))))
  (property "Description" "Generic connector, single row, 01x02, script generated" (at 106.68 100.33 0) (hide yes) (show_name no) (do_not_autoplace no) (effects (font (size 1.27 1.27))))
  (pin "2")
  (pin "1"))
 (symbol
  (lib_id "Device:R")
  (at 170.18 50.8 270)
  (unit 1)
  (body_style 1)
  (exclude_from_sim no)
  (in_bom yes)
  (on_board yes)
  (in_pos_files yes)
  (dnp no)
  (property "Reference" "R3" (at 170.18 46.482 90) (show_name no) (do_not_autoplace no) (effects (font (size 1.27 1.27))))
  (property "Value" "10 kΩ" (at 170.18 48.514 90) (show_name no) (do_not_autoplace no) (effects (font (size 1.27 1.27))))
  (property "Footprint" "Module:RaspberryPi_Pico_W_SMD_HandSolder" (at 170.18 49.022 90) (hide yes) (show_name no) (do_not_autoplace no) (effects (font (size 1.27 1.27))))
  (property "Datasheet" "" (at 170.18 50.8 0) (hide yes) (show_name no) (do_not_autoplace no) (effects (font (size 1.27 1.27))))
  (property "Description" "Resistor" (at 170.18 50.8 0) (hide yes) (show_name no) (do_not_autoplace no) (effects (font (size 1.27 1.27))))
  (pin "2")
  (pin "1"))
 (sheet_instances
  (path ""
   (page "1")))
 (embedded_fonts no))
